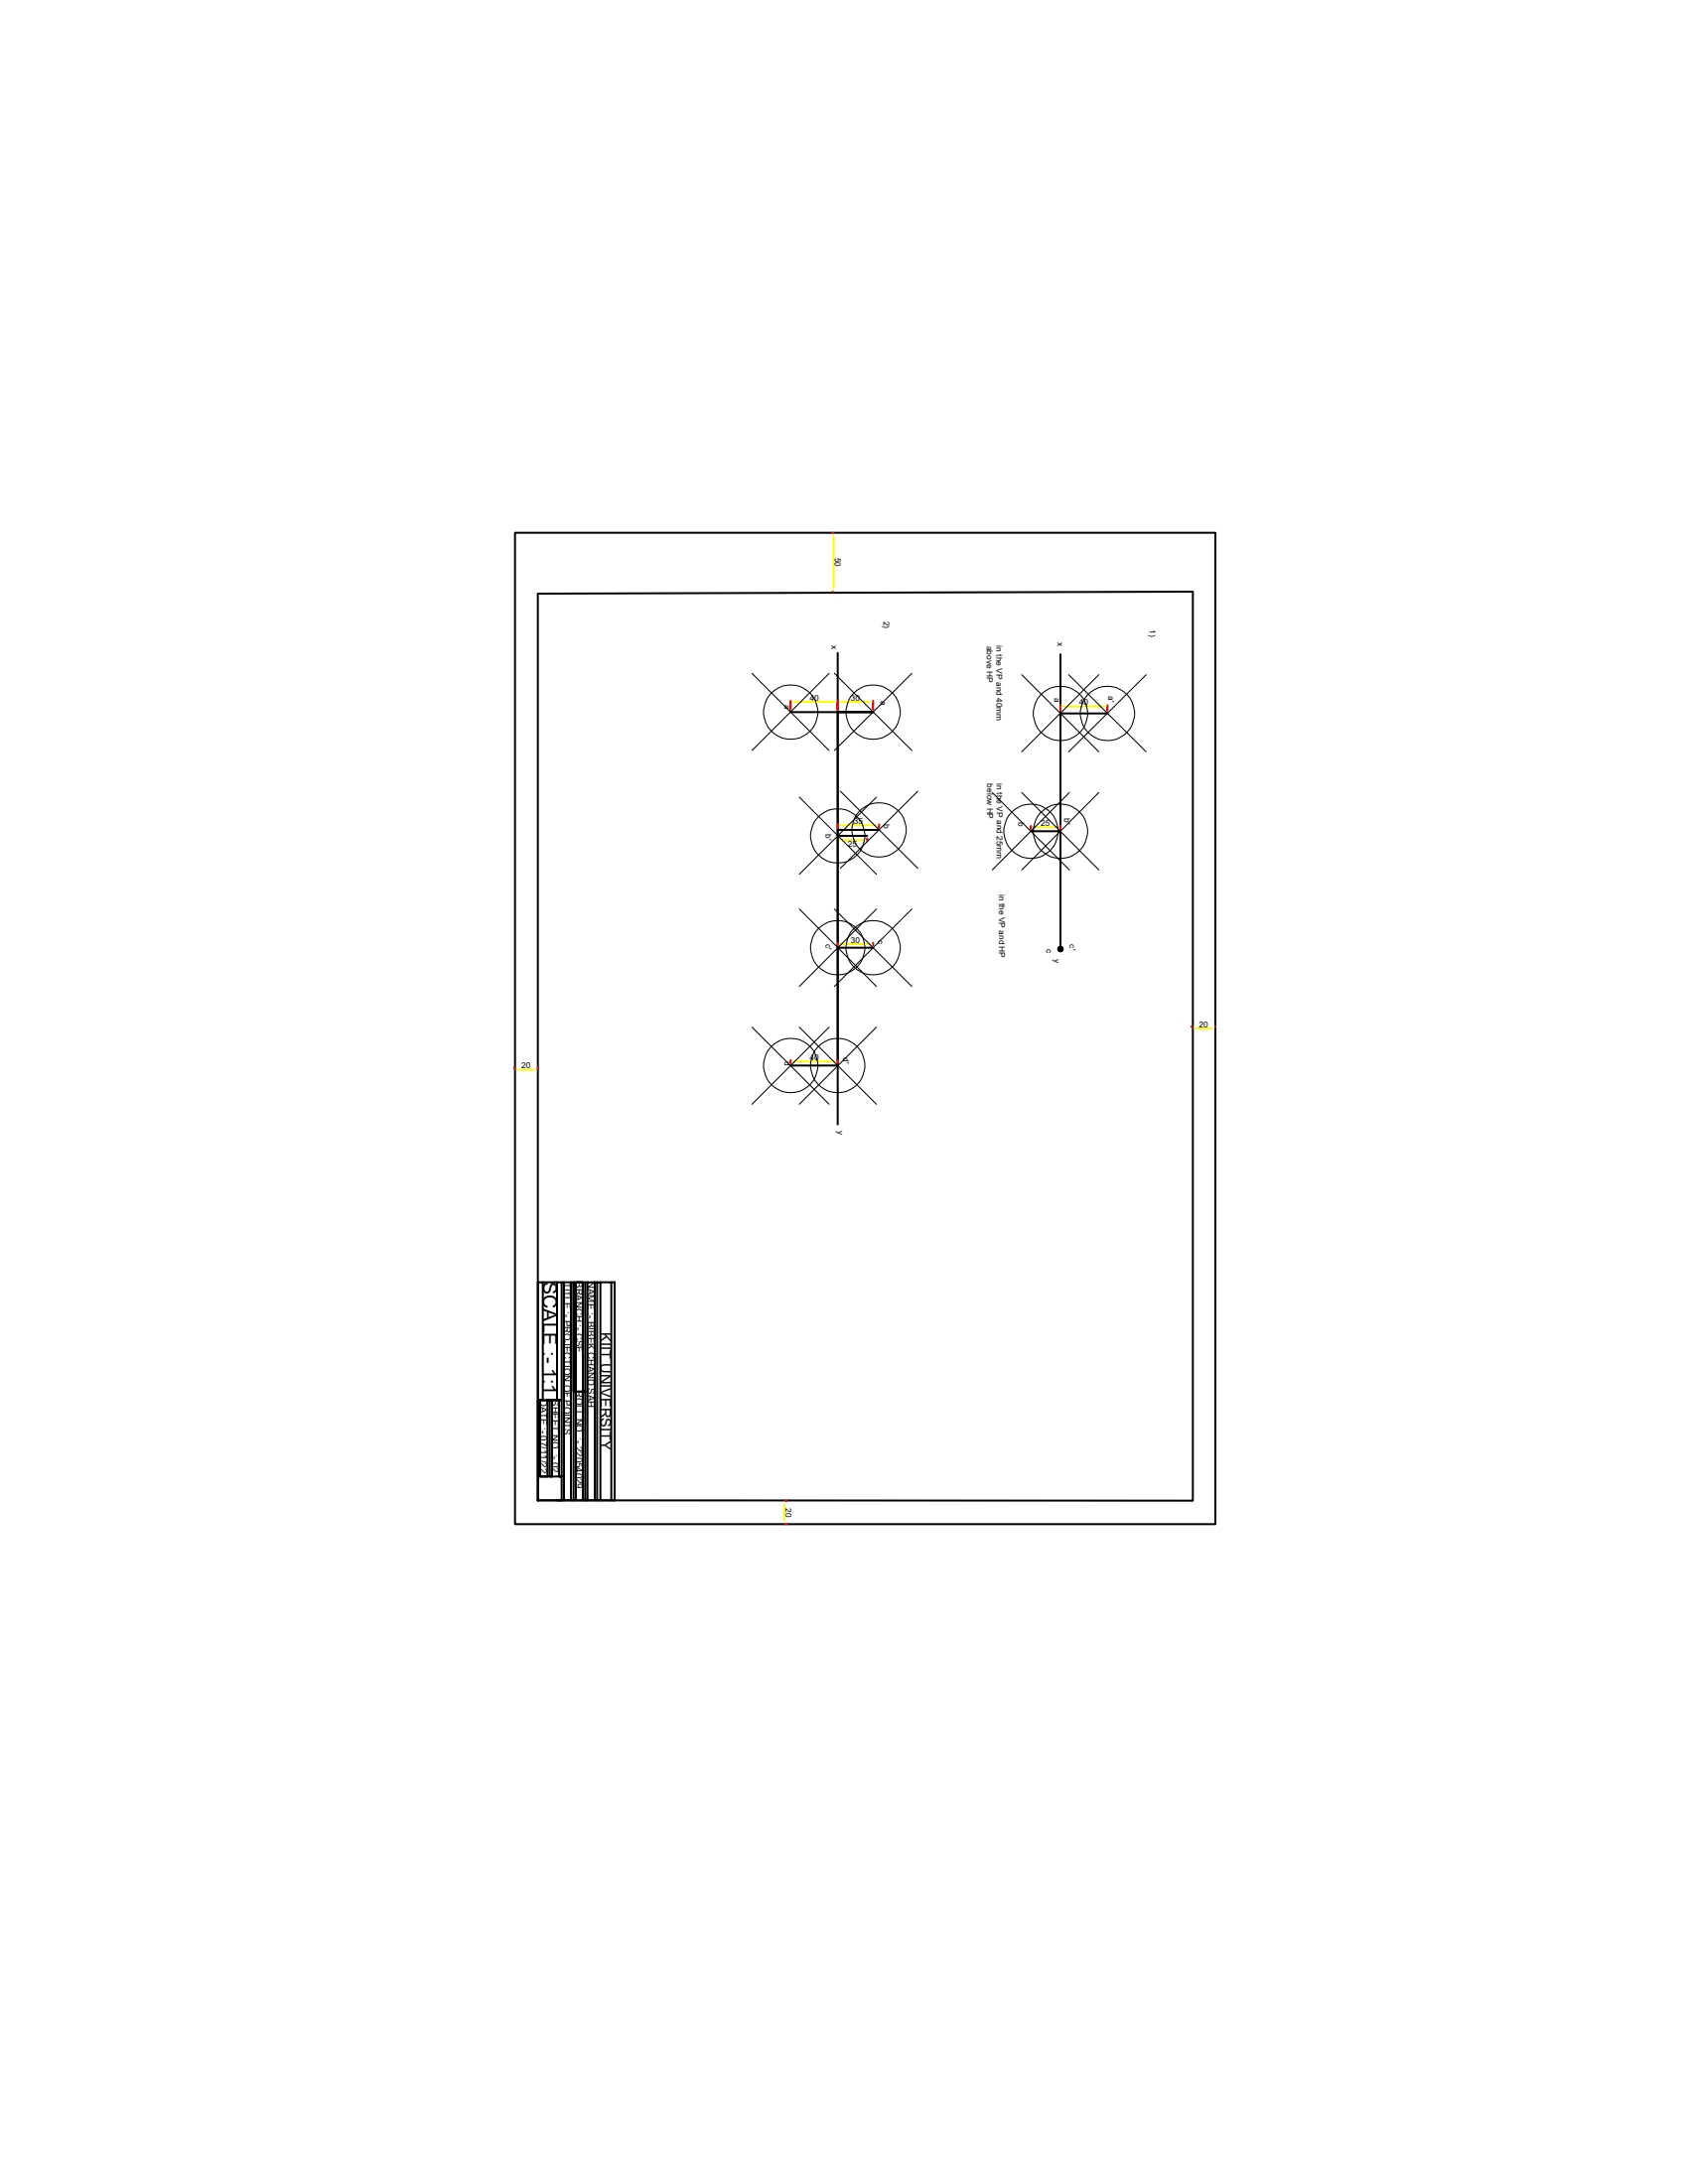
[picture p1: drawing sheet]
<svg xmlns="http://www.w3.org/2000/svg" width="216mm" height="279mm" viewBox="0 0 216 279" stroke-linecap="round" stroke-linejoin="round" font-family="sans-serif">
<g fill="none" stroke="#000" stroke-width=".25">
<path d="M65.9 68.2h89.5v126.8h-89.5zM152.4 75.7l-83.6 .2v116.1M152.6 75.7v116.3M68.8 179.1v12.8l83.6 .1M69.1 179.1v9.8h.9v-9.8h.3v9.8h.3v-9.8h.9v9.8h.3h-3M69.4 164v15.1M71.2 164v15.1M71.8 179.1h-3v-15.1h9.8v27.9v-27.9v27.9h-9.8M71.8 164v27.9h-.6M72.1 164v27.9M73 164v27.9M74.8 178h-1.4v-14v27.9"/>
<path d="M74.8 164v27.9M75.1 164v27.9M76.1 164v27.9M76.4 164v27.9M76.8 164v27.9M78.2 164v27.9M73.7 191.9v-27.9h.8v27.9"/>
</g>
<path d="M106.5 68.2h.1M106.5 75.7h.1" fill="none" stroke="#f00" stroke-width=".25"/>
<path d="M106.6 68.7v6.4" fill="none" stroke="#ff0" stroke-width=".25"/>
<g fill="#ff0">
<path d="M106.6 68.2l.1 .5h-.2z"/>
<path d="M106.5 75.1h.2l-.1 .6z"/>
</g>
<path d="M152.4 131.3v.1M155.4 131.3v.1" fill="none" stroke="#f00" stroke-width=".25"/>
<path d="M153 131.6h1.9" fill="none" stroke="#ff0" stroke-width=".25"/>
<g fill="#ff0">
<path d="M154.9 131.5l.5 .1-.5 .1z"/>
<path d="M152.4 131.6l.6-.1v.2z"/>
</g>
<path d="M100.5 192h.1M100.5 195h.1" fill="none" stroke="#f00" stroke-width=".25"/>
<path d="M100.3 192.6v1.8" fill="none" stroke="#ff0" stroke-width=".25"/>
<g fill="#ff0">
<path d="M100.3 192l.1 .6h-.2z"/>
<path d="M100.2 194.4h.2l-.1 .6z"/>
</g>
<path d="M65.8 136.6v.1M68.8 136.6v.1" fill="none" stroke="#f00" stroke-width=".25"/>
<path d="M66.4 136.9h1.8" fill="none" stroke="#ff0" stroke-width=".25"/>
<g fill="#ff0">
<path d="M68.2 136.8l.6 .1h-.6z"/>
<path d="M65.8 136.9l.6-.1v.1z"/>
</g>
<path d="M141.6 91.3h-6v-7.6v37.7" fill="none" stroke="#000" stroke-width=".25"/>
<path d="M135.6 90.2v.8M141.6 90.2v.8" fill="none" stroke="#f00" stroke-width=".25"/>
<path d="M136.2 90.4h4.9" fill="none" stroke="#ff0" stroke-width=".25"/>
<g fill="#ff0">
<path d="M141.1 90.3l.5 .1-.5 .1z"/>
<path d="M135.6 90.4l.6-.1v.2z"/>
</g>
<path d="M135.6 91.3v15zM131.9 106.3h3.7" fill="none" stroke="#000" stroke-width=".25"/>
<path d="M131.9 105.7v.3M135.6 105.7v.3" fill="none" stroke="#f00" stroke-width=".25"/>
<path d="M132.5 105.8h2.5" fill="none" stroke="#ff0" stroke-width=".25"/>
<g fill="#ff0">
<path d="M135 105.7l.6 .1-.6 .1z"/>
<path d="M131.9 105.8l.6-.1v.2z"/>
</g>
<g fill="none" stroke="#000" stroke-width=".25">
<path d="M101.1 91.1h10.6h-4.6M107.1 83.5v60.3M135.6 106.3v15.1"/>
<circle cx="135.6" cy="121.4" r=".29"/>
</g>
<path d="M107.1 89.7v1.1M111.7 89.7v1.1" fill="none" stroke="#f00" stroke-width=".25"/>
<path d="M107.7 89.8h3.4" fill="none" stroke="#ff0" stroke-width=".25"/>
<g fill="#ff0">
<path d="M111.1 89.7l.6 .1-.6 .1z"/>
<path d="M107.1 89.8l.6-.1v.2z"/>
</g>
<path d="M101.1 89.7v1.1M107.1 89.7v1.1" fill="none" stroke="#f00" stroke-width=".25"/>
<path d="M101.7 89.8h4.9" fill="none" stroke="#ff0" stroke-width=".25"/>
<g fill="#ff0">
<path d="M106.6 89.7l.5 .1-.5 .1z"/>
<path d="M101.1 89.8l.6-.1v.2z"/>
</g>
<path d="M107.1 91.1v15.1h5.3M107.1 106.9h3.8" fill="none" stroke="#000" stroke-width=".25"/>
<path d="M107.1 105.5v.4M112.4 105.5v.4" fill="none" stroke="#f00" stroke-width=".25"/>
<path d="M107.7 105.6h4.1" fill="none" stroke="#ff0" stroke-width=".25"/>
<g fill="#ff0">
<path d="M111.8 105.5l.6 .1-.6 .1z"/>
<path d="M107.1 105.6l.6-.1v.2z"/>
</g>
<path d="M107.1 107.2v.4M110.9 107.2v.4" fill="none" stroke="#f00" stroke-width=".25"/>
<path d="M107.7 107.5h2.6" fill="none" stroke="#ff0" stroke-width=".25"/>
<g fill="#ff0">
<path d="M110.3 107.4l.6 .1-.6 .1z"/>
<path d="M107.1 107.5l.6-.1v.2z"/>
</g>
<path d="M107.1 106.2v15h4.6" fill="none" stroke="#000" stroke-width=".25"/>
<path d="M107.1 120.6v.3M111.7 120.6v.3" fill="none" stroke="#f00" stroke-width=".25"/>
<path d="M107.7 120.8h3.4" fill="none" stroke="#ff0" stroke-width=".25"/>
<g fill="#ff0">
<path d="M111.1 120.6l.6 .2-.6 .1z"/>
<path d="M107.1 120.8l.6-.2v.3z"/>
</g>
<path d="M107.1 121.2v15.1h-6" fill="none" stroke="#000" stroke-width=".25"/>
<path d="M101.1 135.6v.4M107.1 135.6v.4" fill="none" stroke="#f00" stroke-width=".25"/>
<path d="M101.7 135.8h4.9" fill="none" stroke="#ff0" stroke-width=".25"/>
<g fill="#ff0">
<path d="M106.6 135.7l.5 .1-.5 .1z"/>
<path d="M101.1 135.8l.6-.1v.2z"/>
</g>
<path d="M135.4 121.2l.4 .4M135.8 121.2l-.4 .4" fill="none" stroke="#000" stroke-width=".25"/>
<g fill="none" stroke="#000" stroke-width=".13">
<path d="M96.2 86.1l9.8 9.9M106 86.1l-9.8 9.9M106.7 86.1l9.9 9.9M116.6 86.1l-9.9 9.9M130.7 86.3l9.8 9.9M136.7 86.3l9.9 9.9M140.5 86.3l-9.8 9.9M146.6 86.3l-9.9 9.9M102.2 102l9.9 9.8M102.2 116.3l9.9 9.9M106.7 116.3l9.9 9.9M107.5 101.2l9.9 9.9"/>
<path d="M112.1 102l-9.9 9.8M112.1 116.3l-9.9 9.9M116.6 116.3l-9.9 9.9M117.4 101.2l-9.9 9.9M126.9 101.4l9.9 9.9M130.7 101.4l9.8 9.9M136.8 101.4l-9.9 9.9M140.5 101.4l-9.8 9.9M96.2 131.4l9.8 9.9M102.2 131.4l9.9 9.9M106 131.4l-9.8 9.9M112.1 131.4l-9.9 9.9"/>
<circle cx="101.1" cy="91.1" r="3.5"/>
<circle cx="111.7" cy="91.1" r="3.5"/>
<circle cx="135.6" cy="91.3" r="3.5"/>
<circle cx="141.6" cy="91.3" r="3.5"/>
<circle cx="107.1" cy="106.9" r="3.5"/>
<circle cx="112.4" cy="106.2" r="3.5"/>
<circle cx="131.9" cy="106.3" r="3.5"/>
<circle cx="135.6" cy="106.3" r="3.5"/>
<circle cx="101.1" cy="136.3" r="3.5"/>
<circle cx="107.1" cy="136.3" r="3.5"/>
<circle cx="107.1" cy="121.2" r="3.5"/>
<circle cx="111.7" cy="121.2" r="3.5"/>
</g>
<text font-size="2.5" x="69.4" y="164" transform="rotate(90 69.4 164)">SCALE :- 1:1</text>
<text font-size="1.9" x="76.8" y="170.4" transform="rotate(90 76.8 170.4)">KIIT UNIVERSITY</text>
<g font-size="1.2">
<text x="72.1" y="164" transform="rotate(90 72.1 164)">TITLE :- PROJECTION OF POINTS</text>
<text x="73.7" y="164" transform="rotate(90 73.7 164)">BRANCH :- CSE</text>
<text x="75.2" y="164" transform="rotate(90 75.2 164)">NAME :- BIBEK CHAND SAH</text>
<text x="69.1" y="179" transform="rotate(90 69.1 179)">DATE :- 07/11/22</text>
<text x="70.6" y="179.1" transform="rotate(90 70.6 179.1)">SHEET NO. :- 02</text>
<text x="73.7" y="177.9" transform="rotate(90 73.7 177.9)">ROLL NO. :- 22054029</text>
</g>
<g font-size="1.1">
<text x="106.8" y="71.3" transform="rotate(90 106.8 71.3)">50</text>
<text x="106.4" y="82.5" transform="rotate(90 106.4 82.5)">x</text>
<text x="113" y="79.5" transform="rotate(90 113 79.5)">2)</text>
<text x="126.2" y="82.6" transform="rotate(90 126.2 82.6)">above HP</text>
<text x="127.5" y="82.6" transform="rotate(90 127.5 82.6)">in the VP and 40mm</text>
<text x="135.3" y="82.1" transform="rotate(90 135.3 82.1)">x</text>
<text x="147.1" y="80.6" transform="rotate(90 147.1 80.6)">1)</text>
<text x="103.6" y="89.6">40</text>
<text x="108.8" y="89.7">30</text>
<text x="112.6" y="89.7" transform="rotate(90 112.6 89.7)">a</text>
<text x="134.9" y="89.2" transform="rotate(90 134.9 89.2)">a</text>
<text x="141.8" y="89.1" transform="rotate(90 141.8 89.1)">a'</text>
<text x="100.4" y="90.2" transform="rotate(90 100.4 90.2)">a'</text>
<text x="138" y="90.2">40</text>
<text x="126.3" y="100.2" transform="rotate(90 126.3 100.2)">below HP</text>
<text x="127.5" y="100.2" transform="rotate(90 127.5 100.2)">in the VP and 25mm</text>
<text x="105.6" y="106.7" transform="rotate(90 105.6 106.7)">b'</text>
<text x="109.2" y="105.4">35</text>
<text x="113.1" y="105.4" transform="rotate(90 113.1 105.4)">b</text>
<text x="130.3" y="105.2" transform="rotate(90 130.3 105.2)">b</text>
<text x="133.1" y="105.7">25</text>
<text x="136.1" y="104.7" transform="rotate(90 136.1 104.7)">b'</text>
<text x="108.5" y="108.4">25</text>
<text x="127.8" y="114.4" transform="rotate(90 127.8 114.4)">in the VP and HP</text>
<text x="105.6" y="120.7" transform="rotate(90 105.6 120.7)">c'</text>
<text x="108.8" y="120.6">30</text>
<text x="112.3" y="120.3" transform="rotate(90 112.3 120.3)">c</text>
<text x="133.9" y="121.4" transform="rotate(90 133.9 121.4)">c</text>
<text x="134.9" y="122.7" transform="rotate(90 134.9 122.7)">y</text>
<text x="136.8" y="120.8" transform="rotate(90 136.8 120.8)">c'</text>
<text x="153.4" y="131.4">20</text>
<text x="66.7" y="136.7">20</text>
<text x="100.4" y="135.8" transform="rotate(90 100.4 135.8)">d</text>
<text x="103.6" y="135.6">40</text>
<text x="107.9" y="135.3" transform="rotate(90 107.9 135.3)">d'</text>
<text x="107.2" y="144.6" transform="rotate(90 107.2 144.6)">y</text>
<text x="100.5" y="192.9" transform="rotate(90 100.5 192.9)">20</text>
</g>
</svg>
